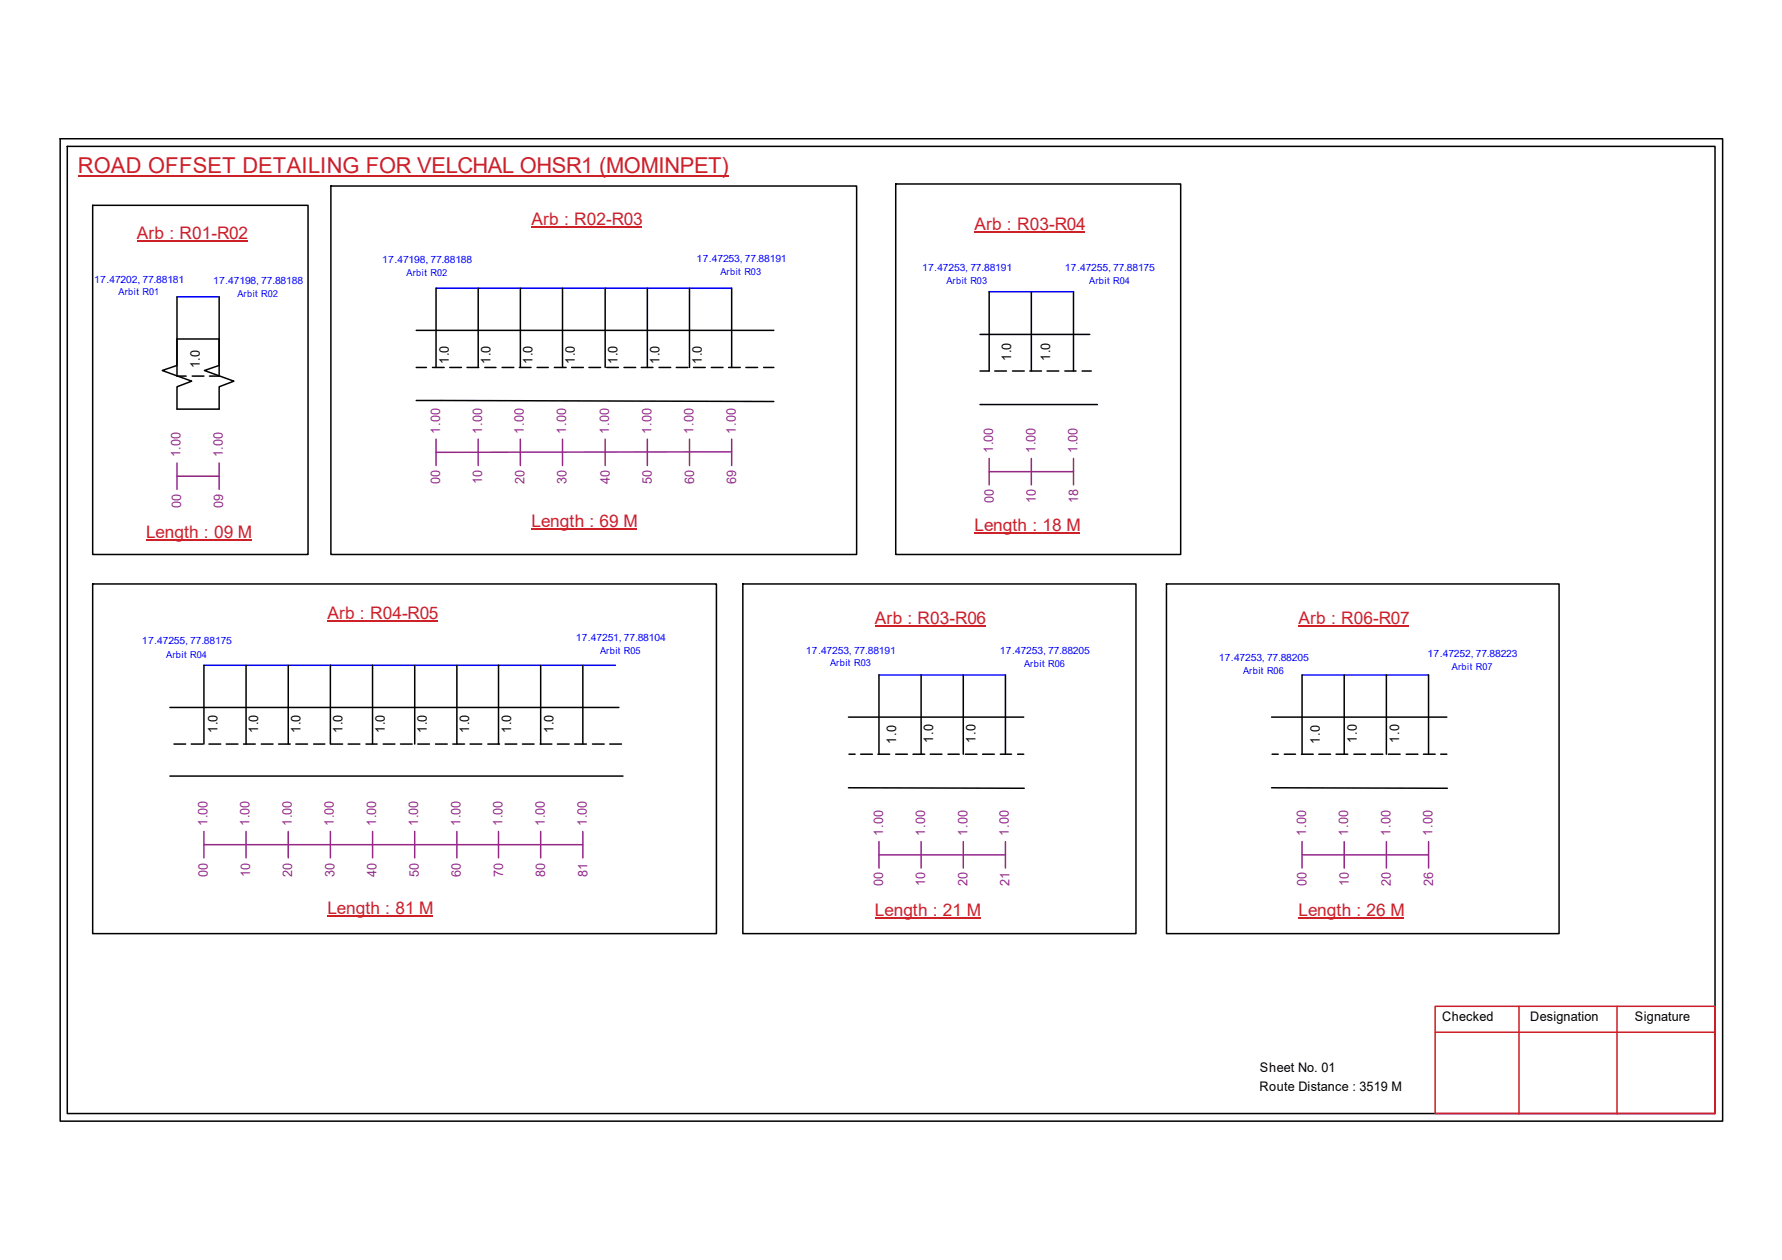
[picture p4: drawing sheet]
<svg xmlns="http://www.w3.org/2000/svg" width="297mm" height="210mm" viewBox="0 0 297 210" stroke-linecap="round" stroke-linejoin="round" font-family="sans-serif">
<g fill="none" stroke="#000" stroke-width=".25">
<path d="M10 23.1h277.1v163.7h-277.1zM11.2 24.4h274.7v161.1h-274.7zM15.4 34.2h35.9v58.2h-35.9zM55.2 31h87.6v61.4h-87.6zM149.3 30.6h47.5v61.8h-47.5zM29.5 56.5h7v4.4l-2.4 .8 4.9 1.8-2.5 .9v3.8h-7v-3.8l2.5-.9-5-1.8 2.5-.8zM29.5 49.4v13.3h1.5M36.5 49.4v13.3h-1.6M69.4 55h59.6M72.7 48v13.2M79.7 48v13.2M86.7 48v13.2"/>
<path d="M93.8 48v13.2M100.9 48v13.2M107.9 48v13.2M114.9 48v13.2M122 48v13.2M163.4 55.7h18.2M164.9 48.6v13.2h-1.5M171.9 48.6v13.2M178.9 48.6v13.2M32 62.7h2M69.4 66.7l59.6 .2M69.4 61.2h1.7"/>
<path d="M72.1 61.2h1.9M75 61.2h1.9M77.8 61.2h2M80.8 61.2h1.9M83.7 61.2h1.9M86.6 61.2h1.9M89.5 61.2h1.9M92.4 61.2h2M95.3 61.2h1.9M98.2 61.2h1.9M101.1 61.2h2M104 61.2h2"/>
<path d="M106.9 61.2h1.9M109.9 61.2h1.9M112.7 61.2h2M115.6 61.2h2M118.6 61.2h1.9M121.5 61.2h1.9M124.3 61.2h2M127.3 61.2h1.7M163.4 67.4h19.5M165.8 61.8h2M168.8 61.8h1.9M171.7 61.8h1.9"/>
<path d="M174.5 61.8h2M177.5 61.8h1.9M180.4 61.8h1.5M15.4 97.3h104v58.2h-104zM123.8 97.3h65.6v58.2h-65.6zM194.4 97.3h65.5v58.2h-65.5zM28.3 117.9h74.9M34 110.8v13.2M41 110.8v13.2M48 110.8v13.2M55.1 110.8v13.2M62.1 110.8v13.2"/>
<path d="M69.1 110.8v13.2M76.2 110.8v13.2M83.1 110.8v13.2M90.1 110.8v13.2M97.2 110.8v13.2M141.4 119.5h29.2M146.5 112.4v13.2M153.5 112.4v13.2M160.6 112.4v13.2M167.6 112.4v13.2M212 119.5h29.2M217 112.4v13.2"/>
<path d="M224.1 112.4v13.2M231.1 112.4v13.2M238.1 112.4v13.2M28.3 129.3h75.5M29 124h1.9M31.9 124h1.9M34.8 124h2M37.7 124h2M40.6 124h1.9M43.6 124h1.9M46.4 124h2M49.3 124h2"/>
<path d="M52.3 124h1.8M55.2 124h1.9M58 124h2M61 124h1.9M63.9 124h1.9M66.8 124h1.9M69.6 124h2M72.6 124h1.9M75.5 124h1.9M78.4 124h1.9M81.3 124h2M84.2 124h1.9"/>
<path d="M87.1 124h1.9M90 124h2M92.9 124h2M95.8 124h1.9M98.8 124h1.9M101.6 124h2M141.4 131.2l29.3 .1M141.5 125.6h1M143.5 125.6h1.9M146.3 125.6h2M149.3 125.6h2M152.2 125.6h1.9"/>
<path d="M155.1 125.6h1.9M158 125.6h1.9M160.9 125.6h2M163.8 125.6h1.9M166.7 125.6h1.9M169.6 125.6h1M212 131.2l29.3 .1M212 125.6h1.1M214.1 125.6h1.8M217 125.6h1.9M219.8 125.6h2M222.7 125.6h2"/>
<path d="M225.7 125.6h1.9M228.6 125.6h1.9M231.4 125.6h2M234.4 125.6h1.9M237.3 125.6h1.9M240.2 125.6h1"/>
</g>
<path d="M239.2 167.6h46.7v17.9h-46.7zM239.2 172h46.7M253.2 167.6v17.9M269.5 167.6v17.9" fill="none" stroke="#cc1f26" stroke-width=".25"/>
<path d="M13 29.3h108.5" fill="none" stroke="#cd2027" stroke-width=".25"/>
<path d="M29.5 49.4h7M72.7 48h49.3M164.9 48.6h14M34 110.8h68.6M146.5 112.4h21.1M217 112.4h21.1" fill="none" stroke="#00f" stroke-width=".25"/>
<g fill="none" stroke="#93278f" stroke-width=".25">
<path d="M29.5 79.3h7M29.5 77.1v4.4M36.5 77.1v4.4M72.7 73.2v4.4M79.7 73.2v4.4M86.7 73.2v4.4M93.8 73.2v4.4M100.9 73.2v4.4M107.9 73.2v4.4M114.9 73.2v4.4M122 75.3l-49.3 .1M122 73.2v4.4"/>
<path d="M164.9 78.6h14M164.9 76.4v4.4M171.9 76.4v4.4M178.9 76.4v4.4M34 138.5v4.4M41 138.5v4.4M48 138.5v4.4M55.1 138.5v4.4M62.1 138.5v4.4M69.1 138.5v4.4M76.2 138.5v4.4M83.1 138.5v4.4"/>
<path d="M90.1 138.5v4.4M97.2 138.5v4.4M34 140.7h63.2M146.5 142.4h21.1M146.5 140.2v4.4M153.5 140.2v4.4M160.6 140.2v4.4M167.6 140.2v4.4M217 142.4h21.1M217 140.2v4.4M224.1 140.2v4.4M231.1 140.2v4.4"/>
<path d="M238.1 140.2v4.4"/>
</g>
<path d="M88.6 37.8h18.5M162.4 38.7h18.5M22.8 40.1h18.5M24.3 90h17.6M88.6 88.1h17.6M162.4 88.8h17.6M54.6 103.4h18.4M145.8 104.3h18.5M216.4 104.3h18.5M54.6 152.7h17.6M145.8 152.9h17.6M216.4 152.9h17.7" fill="none" stroke="#cd2027" stroke-width=".17"/>
<text font-size="3.6" fill="#cd2027" x="13" y="28.9">ROAD OFFSET DETAILING FOR VELCHAL OHSR1 (MOMINPET)</text>
<g font-size="2.9" fill="#cd2027">
<text x="22.8" y="39.8">Arb : R01-R02</text>
<text x="88.6" y="37.4">Arb : R02-R03</text>
<text x="162.4" y="38.4">Arb : R03-R04</text>
<text x="24.3" y="89.7">Length : 09 M</text>
<text x="88.6" y="87.8">Length : 69 M</text>
<text x="162.4" y="88.5">Length : 18 M</text>
<text x="54.6" y="103">Arb : R04-R05</text>
<text x="145.8" y="104">Arb : R03-R06</text>
<text x="216.4" y="104">Arb : R06-R07</text>
<text x="54.6" y="152.3">Length : 81 M</text>
<text x="145.8" y="152.6">Length : 21 M</text>
<text x="216.4" y="152.6">Length : 26 M</text>
</g>
<g font-size="2.2">
<text x="33.3" y="61.4" transform="rotate(-90 33.3 61.4)">1.0</text>
<text x="74.8" y="60.6" transform="rotate(-90 74.8 60.6)">1.0</text>
<text x="81.7" y="60.6" transform="rotate(-90 81.7 60.6)">1.0</text>
<text x="88.8" y="60.6" transform="rotate(-90 88.8 60.6)">1.0</text>
<text x="95.8" y="60.6" transform="rotate(-90 95.8 60.6)">1.0</text>
<text x="102.9" y="60.6" transform="rotate(-90 102.9 60.6)">1.0</text>
<text x="109.9" y="60.6" transform="rotate(-90 109.9 60.6)">1.0</text>
<text x="117" y="60.6" transform="rotate(-90 117 60.6)">1.0</text>
<text x="168.5" y="60.1" transform="rotate(-90 168.5 60.1)">1.0</text>
<text x="175" y="60.1" transform="rotate(-90 175 60.1)">1.0</text>
<text x="36.3" y="122.1" transform="rotate(-90 36.3 122.1)">1.0</text>
<text x="43" y="122.1" transform="rotate(-90 43 122.1)">1.0</text>
<text x="50.1" y="122.1" transform="rotate(-90 50.1 122.1)">1.0</text>
<text x="57.1" y="122.1" transform="rotate(-90 57.1 122.1)">1.0</text>
<text x="64.1" y="122.1" transform="rotate(-90 64.1 122.1)">1.0</text>
<text x="71.2" y="122.1" transform="rotate(-90 71.2 122.1)">1.0</text>
<text x="78.2" y="122.1" transform="rotate(-90 78.2 122.1)">1.0</text>
<text x="85.2" y="122.1" transform="rotate(-90 85.2 122.1)">1.0</text>
<text x="92.2" y="122.1" transform="rotate(-90 92.2 122.1)">1.0</text>
<text x="149.4" y="123.9" transform="rotate(-90 149.4 123.9)">1.0</text>
<text x="155.6" y="123.7" transform="rotate(-90 155.6 123.7)">1.0</text>
<text x="162.6" y="123.7" transform="rotate(-90 162.6 123.7)">1.0</text>
<text x="220" y="123.9" transform="rotate(-90 220 123.9)">1.0</text>
<text x="226.2" y="123.7" transform="rotate(-90 226.2 123.7)">1.0</text>
<text x="233.2" y="123.7" transform="rotate(-90 233.2 123.7)">1.0</text>
<text x="240.4" y="170.1">Checked</text>
<text x="255.1" y="170.1">Designation</text>
<text x="272.5" y="170.1">Signature</text>
<text x="210" y="178.6">Sheet No. 01</text>
<text x="209.9" y="181.7">Route Distance : 3519 M</text>
</g>
<g font-size="2.2" fill="#93278f">
<text x="30.1" y="76.2" transform="rotate(-90 30.1 76.2)">1.00</text>
<text x="37.1" y="76.2" transform="rotate(-90 37.1 76.2)">1.00</text>
<text x="73.4" y="72.2" transform="rotate(-90 73.4 72.2)">1.00</text>
<text x="80.4" y="72.2" transform="rotate(-90 80.4 72.2)">1.00</text>
<text x="87.3" y="72.2" transform="rotate(-90 87.3 72.2)">1.00</text>
<text x="94.4" y="72.2" transform="rotate(-90 94.4 72.2)">1.00</text>
<text x="101.6" y="72.2" transform="rotate(-90 101.6 72.2)">1.00</text>
<text x="108.6" y="72.2" transform="rotate(-90 108.6 72.2)">1.00</text>
<text x="115.6" y="72.2" transform="rotate(-90 115.6 72.2)">1.00</text>
<text x="122.6" y="72.2" transform="rotate(-90 122.6 72.2)">1.00</text>
<text x="165.6" y="75.4" transform="rotate(-90 165.6 75.4)">1.00</text>
<text x="172.6" y="75.4" transform="rotate(-90 172.6 75.4)">1.00</text>
<text x="179.6" y="75.4" transform="rotate(-90 179.6 75.4)">1.00</text>
<text x="73.4" y="80.6" transform="rotate(-90 73.4 80.6)">00</text>
<text x="80.4" y="80.6" transform="rotate(-90 80.4 80.6)">10</text>
<text x="87.4" y="80.6" transform="rotate(-90 87.4 80.6)">20</text>
<text x="94.4" y="80.6" transform="rotate(-90 94.4 80.6)">30</text>
<text x="101.6" y="80.6" transform="rotate(-90 101.6 80.6)">40</text>
<text x="108.7" y="80.6" transform="rotate(-90 108.7 80.6)">50</text>
<text x="115.7" y="80.6" transform="rotate(-90 115.7 80.6)">60</text>
<text x="122.7" y="80.6" transform="rotate(-90 122.7 80.6)">69</text>
<text x="165.6" y="83.8" transform="rotate(-90 165.6 83.8)">00</text>
<text x="172.7" y="83.8" transform="rotate(-90 172.7 83.8)">10</text>
<text x="179.7" y="83.8" transform="rotate(-90 179.7 83.8)">18</text>
<text x="30.2" y="84.7" transform="rotate(-90 30.2 84.7)">00</text>
<text x="37.2" y="84.7" transform="rotate(-90 37.2 84.7)">09</text>
<text x="34.6" y="137.6" transform="rotate(-90 34.6 137.6)">1.00</text>
<text x="41.6" y="137.6" transform="rotate(-90 41.6 137.6)">1.00</text>
<text x="48.6" y="137.6" transform="rotate(-90 48.6 137.6)">1.00</text>
<text x="55.7" y="137.6" transform="rotate(-90 55.7 137.6)">1.00</text>
<text x="62.7" y="137.6" transform="rotate(-90 62.7 137.6)">1.00</text>
<text x="69.7" y="137.6" transform="rotate(-90 69.7 137.6)">1.00</text>
<text x="76.7" y="137.6" transform="rotate(-90 76.7 137.6)">1.00</text>
<text x="83.8" y="137.6" transform="rotate(-90 83.8 137.6)">1.00</text>
<text x="90.8" y="137.6" transform="rotate(-90 90.8 137.6)">1.00</text>
<text x="97.8" y="137.6" transform="rotate(-90 97.8 137.6)">1.00</text>
<text x="147.2" y="139.2" transform="rotate(-90 147.2 139.2)">1.00</text>
<text x="154.2" y="139.2" transform="rotate(-90 154.2 139.2)">1.00</text>
<text x="161.2" y="139.2" transform="rotate(-90 161.2 139.2)">1.00</text>
<text x="168.2" y="139.2" transform="rotate(-90 168.2 139.2)">1.00</text>
<text x="217.7" y="139.2" transform="rotate(-90 217.7 139.2)">1.00</text>
<text x="224.7" y="139.2" transform="rotate(-90 224.7 139.2)">1.00</text>
<text x="231.8" y="139.2" transform="rotate(-90 231.8 139.2)">1.00</text>
<text x="238.8" y="139.2" transform="rotate(-90 238.8 139.2)">1.00</text>
<text x="34.7" y="146.1" transform="rotate(-90 34.7 146.1)">00</text>
<text x="41.7" y="146.1" transform="rotate(-90 41.7 146.1)">10</text>
<text x="48.7" y="146.1" transform="rotate(-90 48.7 146.1)">20</text>
<text x="55.7" y="146.1" transform="rotate(-90 55.7 146.1)">30</text>
<text x="62.8" y="146.1" transform="rotate(-90 62.8 146.1)">40</text>
<text x="69.8" y="146.1" transform="rotate(-90 69.8 146.1)">50</text>
<text x="76.8" y="146.1" transform="rotate(-90 76.8 146.1)">60</text>
<text x="83.9" y="146.1" transform="rotate(-90 83.9 146.1)">70</text>
<text x="90.9" y="146.1" transform="rotate(-90 90.9 146.1)">80</text>
<text x="97.9" y="146.1" transform="rotate(-90 97.9 146.1)">81</text>
<text x="147.2" y="147.7" transform="rotate(-90 147.2 147.7)">00</text>
<text x="154.2" y="147.7" transform="rotate(-90 154.2 147.7)">10</text>
<text x="161.2" y="147.7" transform="rotate(-90 161.2 147.7)">20</text>
<text x="168.3" y="147.7" transform="rotate(-90 168.3 147.7)">21</text>
<text x="217.8" y="147.7" transform="rotate(-90 217.8 147.7)">00</text>
<text x="224.8" y="147.7" transform="rotate(-90 224.8 147.7)">10</text>
<text x="231.9" y="147.7" transform="rotate(-90 231.9 147.7)">20</text>
<text x="238.9" y="147.7" transform="rotate(-90 238.9 147.7)">26</text>
</g>
<g font-size="1.7" fill="#00f">
<text x="15.7" y="47.1">17.47202, 77.88181</text>
<text x="35.5" y="47.3">17.47198, 77.88188</text>
<text x="63.7" y="43.8">17.47198, 77.88188</text>
<text x="116.1" y="43.7">17.47253, 77.88191</text>
<text x="153.7" y="45.1">17.47253, 77.88191</text>
<text x="177.5" y="45.1">17.47255, 77.88175</text>
<text x="23.7" y="107.4">17.47255, 77.88175</text>
<text x="96" y="106.8">17.47251, 77.88104</text>
<text x="134.3" y="108.9">17.47253, 77.88191</text>
<text x="166.7" y="109">17.47253, 77.88205</text>
<text x="203.2" y="110.1">17.47253, 77.88205</text>
<text x="238" y="109.4">17.47252, 77.88223</text>
</g>
<g font-size="1.6" fill="#00f">
<text x="67.8" y="46">Arbit R02</text>
<text x="120.1" y="45.8">Arbit R03</text>
<text x="157.8" y="47.2">Arbit R03</text>
<text x="181.6" y="47.2">Arbit R04</text>
<text x="19.8" y="49.2">Arbit R01</text>
<text x="39.6" y="49.4">Arbit R02</text>
<text x="27.7" y="109.6">Arbit R04</text>
<text x="100" y="108.9">Arbit R05</text>
<text x="138.4" y="111">Arbit R03</text>
<text x="170.7" y="111.1">Arbit R06</text>
<text x="207.2" y="112.3">Arbit R06</text>
<text x="242" y="111.6">Arbit R07</text>
</g>
</svg>
